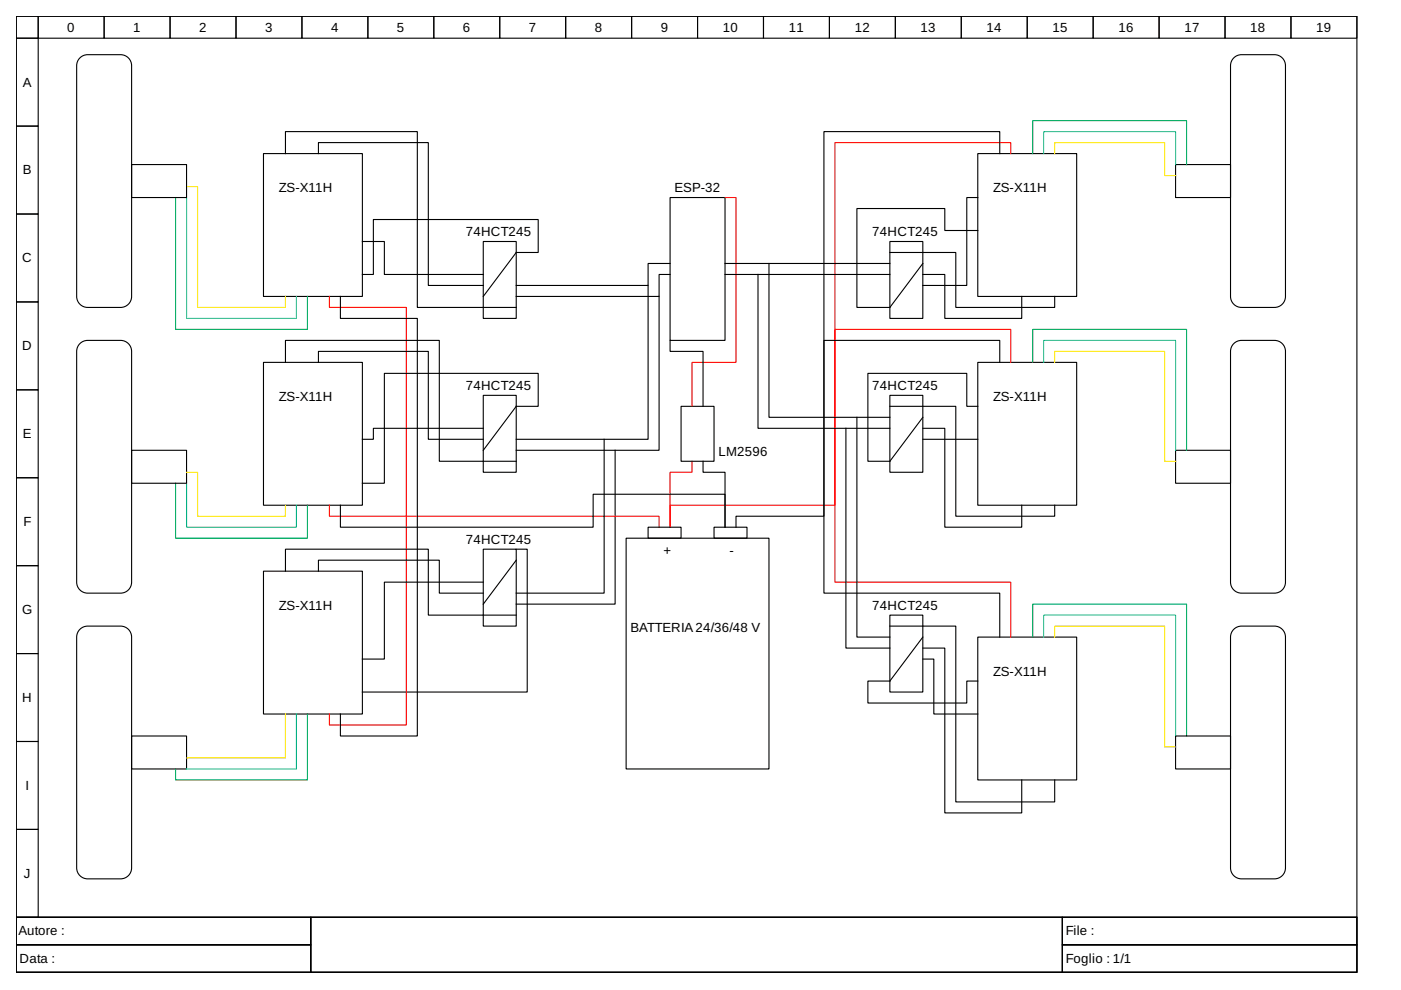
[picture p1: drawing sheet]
<svg xmlns="http://www.w3.org/2000/svg" width="297mm" height="210mm" viewBox="0 0 297 210" stroke-linecap="round" stroke-linejoin="round" font-family="sans-serif">
<g fill="none" stroke="#000" stroke-width=".23">
<path d="M3.4 3.4h284.3v191.1h-284.3zM3.4 3.4h4.7v4.7h-4.7zM3.4 8.1h4.7v18.6h-4.7zM8.1 3.4h14v4.7h-14zM17.1 12.1l.9-.4 .6-.1h7a2.33 2.33 0 0 1 2.3 2.3v49a2.33 2.33 0 0 1-2.3 2.3h-7a2.33 2.33 0 0 1-2.3-2.3v-49a2.33 2.33 0 0 1 .8-1.8zM22.1 3.4h14v4.7h-14zM36.1 3.4h13.9v4.7h-13.9zM50 3.4h14v4.7h-14zM64 3.4h14v4.7h-14zM78 3.4h14v4.7h-14zM92 3.4h14v4.7h-14zM106 3.4h13.9v4.7h-13.9z"/>
<path d="M119.9 3.4h14v4.7h-14zM133.9 3.4h14v4.7h-14zM147.9 3.4h14v4.7h-14zM161.9 3.4h14v4.7h-14zM175.9 3.4h13.9v4.7h-13.9zM189.8 3.4h14v4.7h-14zM203.8 3.4h14v4.7h-14zM217.8 3.4h14v4.7h-14zM231.8 3.4h14v4.7h-14zM245.8 3.4h13.9v4.7h-13.9zM259.7 3.4h14v4.7h-14zM261.4 12.5a2.33 2.33 0 0 1 1.8-.9h7a2.33 2.33 0 0 1 2.3 2.3v49a2.33 2.33 0 0 1-2.3 2.3h-7a2.33 2.33 0 0 1-2.3-2.3v-49l.1-.5z"/>
<path d="M273.7 3.4h14v4.7h-14zM3.4 26.7h4.7v18.7h-4.7zM27.9 34.9h11.7v7h-11.7zM55.9 32.6h20.9v30.3h-20.9zM60.5 32.6v-4.7h28v37.3h21M67.5 32.6v-2.4h23.3v30.3h11.7M207.3 32.6h21v30.3h-21zM212 32.6v-4.7h-37.3v97.9h37.3v9.3M249.2 34.9h11.7v7h-11.7zM3.4 45.4h4.7v18.6h-4.7zM76.8 58.2h2.4v-11.7h34.9v7h-4.6l-7 9.4M76.8 51.2h4.7v7h21"/>
<path d="M102.5 51.2h7v16.3h-7zM142.1 41.9h11.6v30.3h-11.6zM142.1 58.2h-2.4v4.7h-30.2M142.1 55.9h-4.7v4.6h-27.9M153.7 55.9h35M153.7 58.2h35M160.7 58.2v32.6h28M163 55.9v32.6h25.7M188.7 51.2h7v16.3h-7zM188.7 53.5h13.9v11.7h21v-2.3M195.7 58.2h4.6v9.3h16.3v-4.6M207.3 41.9h-2.3v18.6h-9.3"/>
<path d="M207.3 48.9h-7v-4.7h-18.6v21h7l7-9.3M3.4 64h4.7v18.7h-4.7zM16.8 73a2.33 2.33 0 0 1 1.8-.8h7a2.33 2.33 0 0 1 2.3 2.3v48.9a2.33 2.33 0 0 1-2.3 2.4h-7a2.33 2.33 0 0 1-2.3-2.4v-48.9v-.5zM55.9 76.8h20.9v30.3h-20.9zM60.5 76.8v-4.6h32.6v25.6h16.4M67.5 76.8v-2.3h23.3v18.6h11.7M72.2 62.9v4.6h16.3v88.5h-16.3v-4.6M137.4 60.5v32.6h-27.9M139.7 62.9v32.6h-30.2M142.1 72.2v2.3h7v11.7M207.3 76.8h21v30.3h-21zM212 76.8v-4.6h-37.3v37.3h-18.7v2.3"/>
<path d="M261.4 73a2.33 2.33 0 0 1 1.8-.8h7a2.33 2.33 0 0 1 2.3 2.3v48.9a2.33 2.33 0 0 1-2.3 2.4h-7a2.33 2.33 0 0 1-2.3-2.4v-48.9l.1-.5zM3.4 82.7h4.7v18.6h-4.7zM27.9 95.5h11.7v7h-11.7zM102.5 83.8h7v16.3h-7zM102.5 90.8h-23.3v2.3h-2.4M102.5 95.5l7-9.3h4.6v-7h-32.6v23.3h-4.7M128.1 93.1v32.7h-18.6M130.4 95.5v32.6h-20.9M144.4 86.2h7v11.6h-7zM149.1 97.8v2.3h4.6v11.7v-7h-27.9v7h-53.6v-4.7M179.3 90.8v46.6h9.4M181.7 88.5v46.6h7"/>
<path d="M188.7 83.8h7v16.3h-7zM188.7 86.2h13.9v23.3h21v-2.4M195.7 90.8h4.6v21h16.3v-4.7M195.7 93.1h11.6M207.3 86.2h-2.3v-7h-21v18.6h4.7l7-9.3M249.2 95.5h11.7v7h-11.7zM3.4 101.3h4.7v18.6h-4.7zM3.4 119.9h4.7v18.7h-4.7zM102.5 116.4h7v16.3h-7zM109.5 116.4h2.3v30.3h-35M109.5 118.8l-7 9.3M132.7 114.1h30.3v48.9h-30.3z"/>
<path d="M137.4 111.8h7v2.3h-7zM151.4 111.8h7v2.3h-7zM3.4 138.6h4.7v18.6h-4.7zM17.1 133.3l.9-.5 .6-.1h7a2.33 2.33 0 0 1 2.3 2.4v48.9a2.33 2.33 0 0 1-2.3 2.3h-7a2.33 2.33 0 0 1-2.3-2.3v-48.9a2.33 2.33 0 0 1 .8-1.8zM55.9 121.1h20.9v30.3h-20.9zM60.5 121.1v-4.7h30.3v14h18.7M67.5 121.1v-2.3h25.6v7h9.4M102.5 123.4h-21v16.3h-4.7M188.7 130.4h7v16.3h-7zM188.7 132.7h13.9v37.3h21v-4.6M195.7 135.1l-7 9.3h-4.7v4.7h21v-4.7h2.3M195.7 137.4h4.6v35h16.3v-7"/>
<path d="M195.7 139.7h2.3v11.7h9.3M207.3 135.1h21v30.3h-21zM261.4 133.6a2.33 2.33 0 0 1 1.8-.9h7a2.33 2.33 0 0 1 2.3 2.4v48.9a2.33 2.33 0 0 1-2.3 2.3h-7a2.33 2.33 0 0 1-2.3-2.3v-48.9l.1-.6zM3.4 157.2h4.7v18.7h-4.7zM27.9 156h11.7v7h-11.7zM249.2 156h11.7v7h-11.7zM3.4 175.9h4.7v18.6h-4.7zM3.4 194.5h284.3v11.6h-284.3zM3.4 194.5h62.5v5.8h-62.5zM65.9 194.5h159.3v11.6h-159.3zM225.2 194.5h62.5v5.8h-62.5zM3.4 200.3h62.5v5.8h-62.5z"/>
<path d="M225.2 200.3h62.5v5.8h-62.5z"/>
</g>
<path d="M39.6 41.9v25.6h23.3v-4.6" fill="none" stroke="#0bf" stroke-width=".23"/>
<path d="M221.3 32.6v-4.7h27.9v7M221.3 76.8v-4.6h27.9v23.3M39.6 102.5v9.3h23.3v-4.7M221.3 135.1v-4.7h27.9v25.6M62.9 151.4v11.6h-23.3" fill="none" stroke="#0af" stroke-width=".23"/>
<path d="M219 32.6v-7h32.6v9.3M219 76.8v-7h32.6v25.7M37.2 102.5v11.6h28v-7M219 135.1v-7h32.6v27.9M65.2 151.4v14h-28v-2.4" fill="none" stroke="#0a0" stroke-width=".23"/>
<path d="M214.3 32.6v-2.4h-37.3v93.2h37.3v11.7M153.7 41.9h2.3v34.9h-9.3v9.4M69.8 62.9v2.3h16.4v88.5h-16.4v-2.3M214.3 76.8v-7h-37.3v37.3h-34.9v4.7v-11.7h4.6v-2.3M69.8 107.1v2.4h69.9v2.3" fill="none" stroke="#f00" stroke-width=".23"/>
<path d="M39.6 39.6h2.3v25.6h18.6v-2.3M223.6 32.6v-2.4h23.3v7h2.3" fill="none" stroke="#ffe101" stroke-width=".23"/>
<path d="M60.5 151.4v9.3h-20.9" fill="none" stroke="#ffee01" stroke-width=".23"/>
<path d="M37.2 41.9v27.9h28v-6.9" fill="none" stroke="#00b100" stroke-width=".23"/>
<path d="M223.6 76.8v-2.3h23.3v23.3h2.3" fill="none" stroke="#fe0" stroke-width=".23"/>
<path d="M223.6 135.1v-2.4h23.3v25.7h2.3" fill="none" stroke="#ffea01" stroke-width=".23"/>
<path d="M39.6 100.1h2.3v9.4h18.6v-2.4" fill="none" stroke="#ffea00" stroke-width=".23"/>
<g font-size="2.8">
<text x="14.3" y="6.7">0</text>
<text x="28.3" y="6.7">1</text>
<text x="42.2" y="6.7">2</text>
<text x="56.2" y="6.7">3</text>
<text x="70.2" y="6.7">4</text>
<text x="84.2" y="6.7">5</text>
<text x="98.2" y="6.7">6</text>
<text x="112.1" y="6.7">7</text>
<text x="126.1" y="6.7">8</text>
<text x="140.1" y="6.7">9</text>
<text x="153.3" y="6.7">10</text>
<text x="167.2" y="6.7">11</text>
<text x="181.2" y="6.7">12</text>
<text x="195.2" y="6.7">13</text>
<text x="209.2" y="6.7">14</text>
<text x="223.2" y="6.7">15</text>
<text x="237.1" y="6.7">16</text>
<text x="251.1" y="6.7">17</text>
<text x="265.1" y="6.7">18</text>
<text x="279.1" y="6.7">19</text>
<text x="4.8" y="18.4">A</text>
<text x="4.8" y="37">B</text>
<text x="59.1" y="40.7">ZS-X11H</text>
<text x="143" y="40.7">ESP-32</text>
<text x="210.6" y="40.7">ZS-X11H</text>
<text x="98.7" y="50">74HCT245</text>
<text x="184.9" y="50">74HCT245</text>
<text x="4.7" y="55.6">C</text>
<text x="4.7" y="74.3">D</text>
<text x="98.7" y="82.7">74HCT245</text>
<text x="184.9" y="82.7">74HCT245</text>
<text x="59.1" y="85">ZS-X11H</text>
<text x="210.6" y="85">ZS-X11H</text>
<text x="4.8" y="92.9">E</text>
<text x="152.3" y="96.6">LM2596</text>
<text x="5" y="111.5">F</text>
<text x="98.7" y="115.3">74HCT245</text>
<text x="140.7" y="117.6">+</text>
<text x="154.7" y="117.6">-</text>
<text x="4.7" y="130.2">G</text>
<text x="59.1" y="129.3">ZS-X11H</text>
<text x="184.9" y="129.3">74HCT245</text>
<text x="133.7" y="133.9">BATTERIA24/36/48 V</text>
<text x="210.6" y="143.2">ZS-X11H</text>
<text x="4.7" y="148.8">H</text>
<text x="5.4" y="167.5">I</text>
<text x="5.1" y="186.1">J</text>
<text x="3.9" y="198.3">Autore :</text>
<text x="225.9" y="198.3">File :</text>
<text x="4.1" y="204.2">Data :</text>
<text x="225.9" y="204.2">Foglio : 1/1</text>
</g>
</svg>
